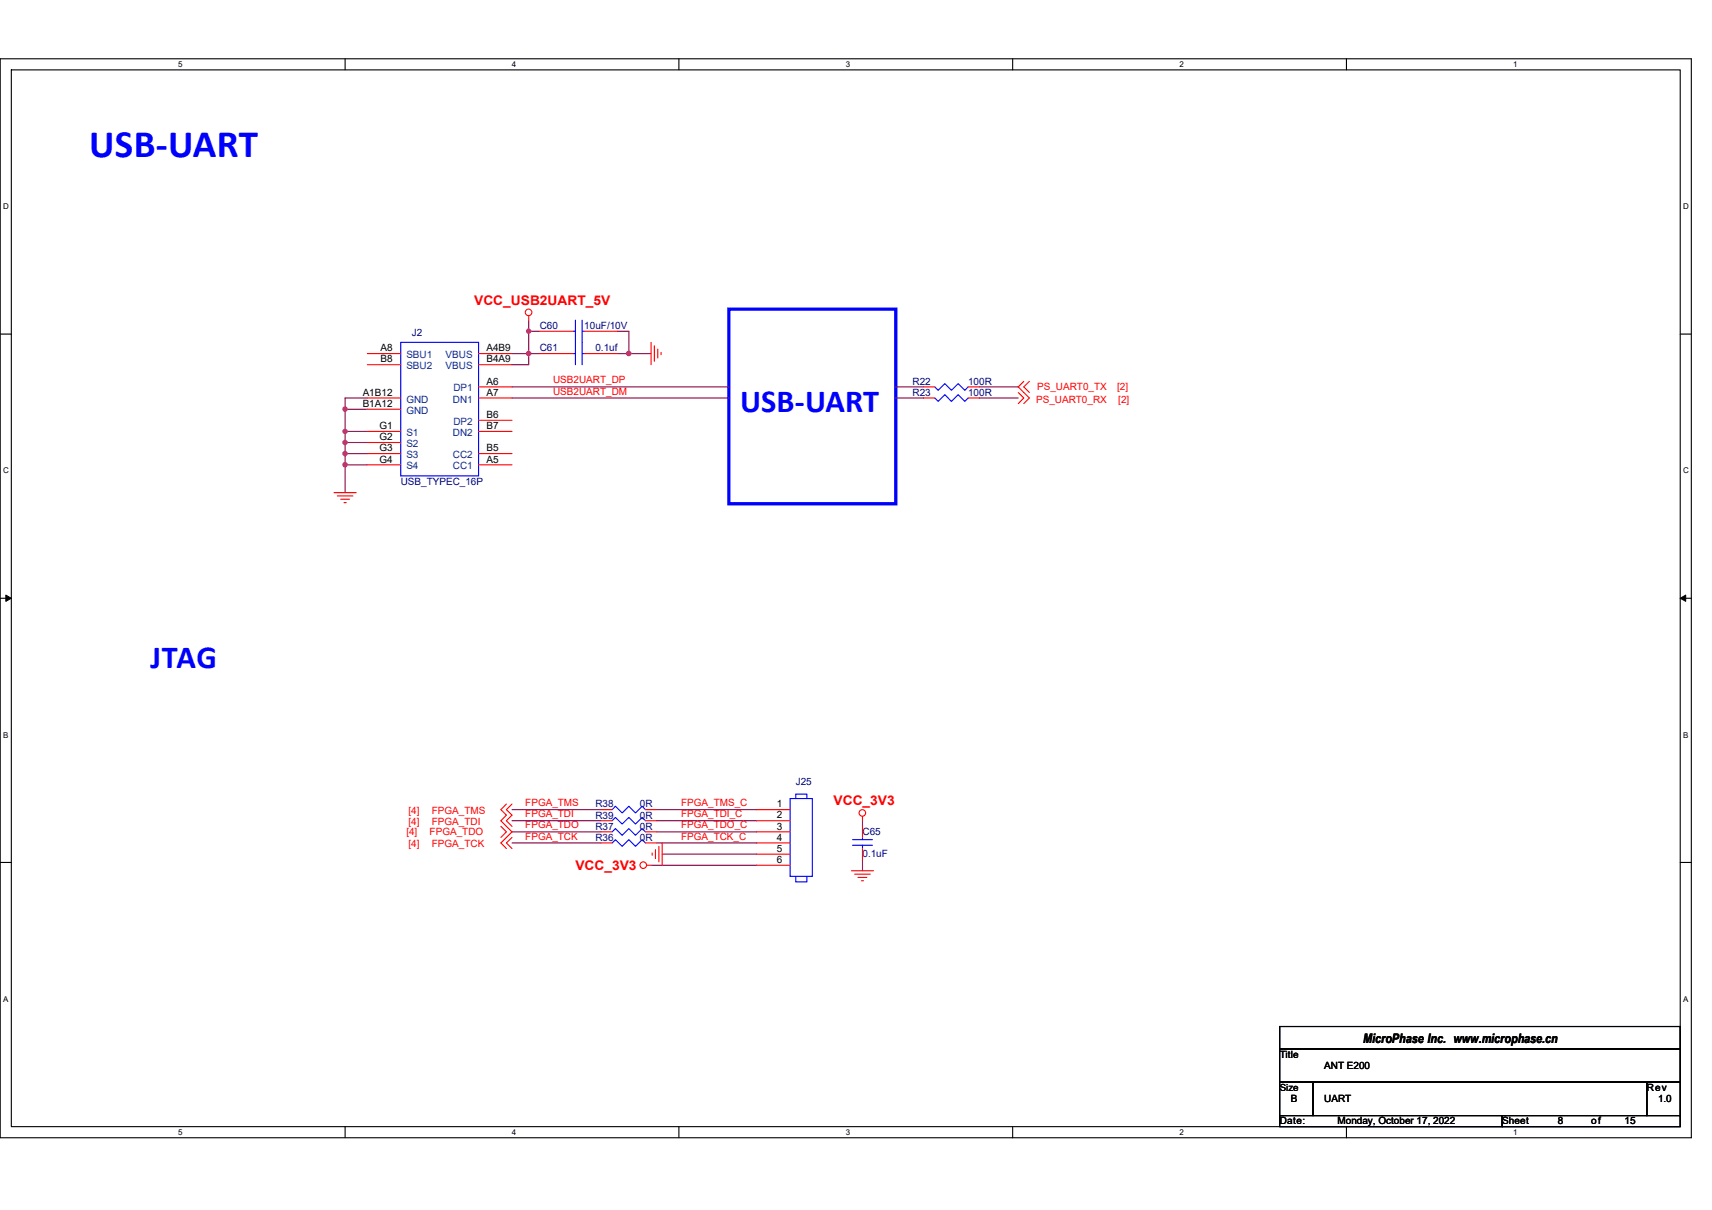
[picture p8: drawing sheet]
<svg xmlns="http://www.w3.org/2000/svg" width="297mm" height="210mm" viewBox="0 0 297 210" stroke-linecap="round" stroke-linejoin="round" font-family="sans-serif">
<path d="M0 10.2h293.5v187.2h-293.5zM2 12.1h289.5v183.4h-289.5z" fill="none" stroke="#000" stroke-width=".19"/>
<g fill="#fff">
<path d="M30.9 10.4h.8v1.6h-.8z"/>
<path d="M30.9 195.7h.8v1.6h-.8z"/>
</g>
<path d="M59.9 10.2v1.9M59.9 195.5v1.9" fill="none" stroke="#000" stroke-width=".19"/>
<g fill="#fff">
<path d="M88.8 10.4h.8v1.6h-.8z"/>
<path d="M88.8 195.7h.8v1.6h-.8z"/>
</g>
<path d="M117.8 10.2v1.9M117.8 195.5v1.9" fill="none" stroke="#000" stroke-width=".19"/>
<g fill="#fff">
<path d="M146.7 10.4h.8v1.6h-.8z"/>
<path d="M146.7 195.7h.8v1.6h-.8z"/>
</g>
<path d="M175.7 10.2v1.9M175.7 195.5v1.9" fill="none" stroke="#000" stroke-width=".19"/>
<g fill="#fff">
<path d="M204.7 10.4h.7v1.6h-.7z"/>
<path d="M204.7 195.7h.7v1.6h-.7z"/>
</g>
<path d="M233.6 10.2v1.9M233.6 195.5v1.9" fill="none" stroke="#000" stroke-width=".19"/>
<g fill="#fff">
<path d="M262.6 10.4h.7v1.6h-.7z"/>
<path d="M262.6 195.7h.7v1.6h-.7z"/>
<path d="M.5 35.1h1v1.5h-1z"/>
<path d="M292 35.1h1v1.5h-1z"/>
<path d="M.5 80.9h1v1.5h-1z"/>
<path d="M292 80.9h1v1.5h-1z"/>
</g>
<path d="M0 58h2M291.5 58h2" fill="none" stroke="#000" stroke-width=".19"/>
<g fill="#fff">
<path d="M.5 126.7h.9v1.6h-.9z"/>
<path d="M292 126.7h.9v1.6h-.9z"/>
</g>
<path d="M0 103.8h2M291.5 103.8h2" fill="none" stroke="#000" stroke-width=".19"/>
<path d="M1 103.3l1 .5-1 .6zM291.5 103.8l1-.5v1.1z" fill="#000" stroke="#000" stroke-width=".17"/>
<g fill="#fff">
<path d="M.5 172.6h.9v1.5h-.9z"/>
<path d="M292 172.6h.9v1.5h-.9z"/>
</g>
<path d="M0 149.7h2M291.5 149.7h2M222 178.1h69.5v3.9h-69.5zM222 182h69.5v5.8h-69.5zM222 187.8h5.8v5.8h-5.8zM222 193.6h38.6v1.9h-38.6zM227.8 187.8h57.9v5.8h-57.9zM260.6 193.6h30.9v1.9h-30.9zM285.7 187.8h5.8v5.8h-5.8z" fill="none" stroke="#000" stroke-width=".19"/>
<path d="M126.5 53.6h28.9v33.8h-28.9z" fill="none" stroke="#00f" stroke-width=".57"/>
<g fill="none" stroke="#800040" stroke-width=".19">
<path d="M91.7 57.5h2M91.7 55.6v1.9M91.7 57.5v5.8h-2.9M107.2 57.5h1.9v3.9M59.9 71h3.8M59.9 71v3.9M59.9 74.9h3.8M59.9 76.8h3.8M59.9 78.7h3.8M59.9 74.9v1.9M59.9 76.8v1.9M59.9 78.7v2"/>
<path d="M63.7 69.1h-3.8v1.9M88.8 61.4h4.9M88.8 67.1h37.7M88.8 69.1h37.7M107.2 61.4h1.9M109.1 61.4h3.9M155.4 67.1h4.8M155.4 69.1h4.8M169.9 67.1h6.8M169.9 69.1h6.8M59.9 80.7h3.8M59.9 80.7v4.8"/>
<path d="M88.8 146.3h15.5M88.8 144.4h15.5M88.8 142.4h15.5M88.8 140.5h15.5M113 150.2h18.3M113.9 142.4h17.4M113.9 144.4h17.4M113.9 146.3h17.4M113.9 140.5h17.4M114.9 148.2h16.4M149.6 149.2v1.9M149.6 142.4v1"/>
</g>
<g fill="#f0f" stroke="#f0f" stroke-width=".19">
<circle cx="91.7" cy="61.3" r=".38"/>
<circle cx="91.7" cy="57.5" r=".38"/>
<circle cx="109.1" cy="61.3" r=".38"/>
<circle cx="59.9" cy="71" r=".38"/>
<circle cx="59.9" cy="74.9" r=".38"/>
<circle cx="59.9" cy="76.8" r=".38"/>
<circle cx="59.9" cy="78.7" r=".38"/>
<circle cx="59.9" cy="80.6" r=".38"/>
</g>
<g fill="none" stroke="#f00" stroke-width=".19">
<path d="M91.7 54.8v.8M93.7 57.5h5.8M101.4 57.5h5.8M113 59.4v3.9M63.7 69.1h5.8M63.7 61.4h5.8M63.7 71h5.8M63.7 63.3h5.8M63.7 74.9h5.8M63.7 76.8h5.8M63.7 78.7h5.8M83 61.4h5.8"/>
<path d="M83 67.1h5.8M83 69.1h5.8M83 63.3h5.8M83 78.7h5.8M83 72.9h5.8M83 74.9h5.8M93.7 61.4h5.8M101.4 61.4h5.8M113.5 60v2.7M114.1 60.6v1.5M114.7 61.2v.4M160.2 67.1h2"/>
<path d="M160.2 69.1h2M168 67.1h1.9M168 69.1h1.9M176.7 68.1l.9 1-.9 .9M177.6 66.2l-.9 .9 1.9 2-1 .9M178.6 66.2l-1 .9 1 1M58 85.5h3.8M58.5 86.1h2.7M59.1 86.6h1.5M59.7 87.2h.4M63.7 80.7h5.8M83 80.7h5.8"/>
<path d="M87.9 139.5l-1 1 1 1-1 .9 1.9 2-1.9 1.9 1 1M88.8 139.5l-.9 1 .9 1-.9 .9 .9 1M86.9 143.4l1 1-1 .9M88.8 145.3l-.9 1 .9 1M104.3 142.4h1.9M104.3 140.5h1.9M104.3 146.3h1.9M104.3 144.4h1.9M112 142.4h1.9M112 140.5h1.9M112 146.3h1.9M112 144.4h1.9"/>
<path d="M112.2 150.2h.8M113.2 148v.4M113.7 147.4v1.6M114.3 146.9v2.7M114.9 146.3v3.9M131.3 140.5h5.8M131.3 142.4h5.8M131.3 144.4h5.8M131.3 146.3h5.8M131.3 148.2h5.8M131.3 150.2h5.8M147.7 151.1h3.9"/>
<path d="M148.3 151.7h2.7M148.9 152.3h1.5M149.5 152.8h.3M149.6 141.7v.7M149.6 143.4v1.9M149.6 147.3v1.9"/>
<circle cx="91.7" cy="54.2" r=".57"/>
<circle cx="111.6" cy="150.1" r=".57"/>
<circle cx="149.6" cy="141.1" r=".57"/>
</g>
<g fill="none" stroke="#00f" stroke-width=".19">
<path d="M69.5 59.4h13.5v23.2h-13.5zM99.5 57.5h.3M99.8 55.6v7.7M101 55.6v7.7M101 57.5h.4M99.5 61.4h.3M101 61.4h.4M162.2 67.1l.6 .6 1.1-1.1 1.2 1.1 1.1-1.1 1.2 1.1 .6-.6M162.2 69.1l.6 .6 1.1-1.2 1.2 1.2 1.1-1.2 1.2 1.2 .6-.6M137.1 138.6h3.8v13.5h-3.8zM138.1 138.6v-.8h1.9v.8M106.2 142.4l.6-.5 1.1 1.1 1.2-1.1 1.2 1.1 1.1-1.1 .6 .5"/>
<path d="M106.2 140.5l.6-.6 1.1 1.2 1.2-1.2 1.2 1.2 1.1-1.2 .6 .6M106.2 146.3l.6-.6 1.1 1.2 1.2-1.2 1.2 1.2 1.1-1.2 .6 .6M106.2 144.4l.6-.6 1.1 1.1 1.2-1.1 1.2 1.1 1.1-1.1 .6 .6M138.1 152.1v1h1.9v-1M147.9 146.7h3.5M147.9 145.7h3.5M149.6 145.3v.4M149.6 146.7v.6"/>
</g>
<text font-size="6.8" fill="#00f" x="15.5" y="27.2">USB‐UART</text>
<g font-size="5.6" fill="#00f">
<text x="128.4" y="71.5">USB‐UART</text>
<text x="26.1" y="115.9">JTAG</text>
</g>
<g font-size="2.3" fill="#f00">
<text x="82.3" y="52.9">VCC_USB2UART_5V</text>
<text x="144.6" y="139.7">VCC_3V3</text>
<text x="99.8" y="150.9">VCC_3V3</text>
</g>
<text font-size="2.3" x="236.5" y="181.1">MicroPhase Inc. www.microphase.cn</text>
<g font-size="1.7" fill="#000080">
<text x="71.5" y="58.3">J2</text>
<text x="93.7" y="57.1">C60</text>
<text x="101.4" y="57.1">10uF/10V</text>
<text x="93.7" y="61">C61</text>
<text x="103.3" y="61">0.1uf</text>
<text x="158.3" y="66.8">R22</text>
<text x="158.3" y="68.7">R23</text>
<text x="168" y="66.8">100R</text>
<text x="168" y="68.7">100R</text>
<text x="69.5" y="84.1">USB_TYPEC_16P</text>
<text x="138.1" y="136.2">J25</text>
<text x="103.3" y="142">R39</text>
<text x="103.3" y="140.1">R38</text>
<text x="103.3" y="144">R37</text>
<text x="111" y="142">0R</text>
<text x="111" y="140.1">0R</text>
<text x="111" y="144">0R</text>
<text x="103.3" y="145.9">R36</text>
<text x="111" y="145.9">0R</text>
<text x="149.6" y="144.9">C65</text>
<text x="149.6" y="148.8">0.1uF</text>
</g>
<g font-size="1.7">
<text x="66" y="61">A8</text>
<text x="66" y="62.9">B8</text>
<text x="84.4" y="61">A4B9</text>
<text x="84.4" y="62.9">B4A9</text>
<text x="62.9" y="68.7">A1B12</text>
<text x="62.9" y="70.6">B1A12</text>
<text x="84.4" y="66.7">A6</text>
<text x="84.4" y="68.7">A7</text>
<text x="65.8" y="74.5">G1</text>
<text x="65.8" y="76.4">G2</text>
<text x="84.4" y="72.5">B6</text>
<text x="84.4" y="74.5">B7</text>
<text x="65.8" y="78.3">G3</text>
<text x="65.8" y="80.3">G4</text>
<text x="84.4" y="80.3">A5</text>
<text x="84.4" y="78.3">B5</text>
<text x="134.8" y="140.1">1</text>
<text x="134.8" y="142">2</text>
<text x="134.8" y="144">3</text>
<text x="134.8" y="145.9">4</text>
<text x="134.8" y="147.8">5</text>
<text x="134.8" y="149.8">6</text>
<text x="222" y="183.6">Title</text>
<text x="229.8" y="185.5">ANT E200</text>
<text x="222" y="189.3">Size</text>
<text x="224" y="191.3">B</text>
<text x="229.8" y="191.3">UART</text>
<text x="285.7" y="189.3">Rev</text>
<text x="287.7" y="191.3">1.0</text>
<text x="222" y="195.1">Date:</text>
<text x="232.1" y="195.1">Monday, October 17, 2022</text>
<text x="260.6" y="195.1">Sheet</text>
<text x="270.3" y="195.1">8</text>
<text x="276.1" y="195.1">of</text>
<text x="281.9" y="195.1">15</text>
</g>
<g font-size="1.7" fill="#004080">
<text x="70.5" y="62.1">SBU1</text>
<text x="70.5" y="64.1">SBU2</text>
<text x="77.3" y="62.1">VBUS</text>
<text x="77.3" y="64.1">VBUS</text>
<text x="70.5" y="69.8">GND</text>
<text x="70.5" y="71.8">GND</text>
<text x="78.6" y="69.8">DN1</text>
<text x="78.7" y="67.9">DP1</text>
<text x="70.5" y="75.6">S1</text>
<text x="70.5" y="77.6">S2</text>
<text x="78.6" y="75.6">DN2</text>
<text x="78.7" y="73.7">DP2</text>
<text x="70.5" y="79.5">S3</text>
<text x="70.5" y="81.4">S4</text>
<text x="78.6" y="81.4">CC1</text>
<text x="78.6" y="79.5">CC2</text>
</g>
<g font-size="1.7" fill="#f00">
<text x="96" y="66.5">USB2UART_DP</text>
<text x="96" y="68.5">USB2UART_DM</text>
<text x="179.8" y="69.8">PS_UART0_RX</text>
<text x="180" y="67.7">PS_UART0_TX</text>
<text x="193.8" y="67.7">[2]</text>
<text x="194" y="69.8">[2]</text>
<text x="70.9" y="143.2">[4]</text>
<text x="70.9" y="141.3">[4]</text>
<text x="74.9" y="143.2">FPGA_TDI</text>
<text x="74.9" y="141.3">FPGA_TMS</text>
<text x="91.1" y="143.8">FPGA_TDO</text>
<text x="91.1" y="141.8">FPGA_TDI</text>
<text x="91.1" y="139.9">FPGA_TMS</text>
<text x="118.2" y="139.9">FPGA_TMS_C</text>
<text x="118.2" y="141.8">FPGA_TDI_C</text>
<text x="118.2" y="143.8">FPGA_TDO_C</text>
<text x="70.5" y="144.9">[4]</text>
<text x="70.9" y="147.1">[4]</text>
<text x="74.5" y="144.9">FPGA_TDO</text>
<text x="74.9" y="147.1">FPGA_TCK</text>
<text x="91.1" y="145.7">FPGA_TCK</text>
<text x="118.2" y="145.7">FPGA_TCK_C</text>
</g>
<g font-size="1.4">
<text x="30.9" y="11.7">5</text>
<text x="88.8" y="11.7">4</text>
<text x="146.7" y="11.7">3</text>
<text x="204.7" y="11.7">2</text>
<text x="262.6" y="11.7">1</text>
<text x=".5" y="36.3">D</text>
<text x="292" y="36.3">D</text>
<text x=".5" y="82.1">C</text>
<text x="292" y="82.1">C</text>
<text x=".5" y="128">B</text>
<text x="292" y="128">B</text>
<text x=".5" y="173.8">A</text>
<text x="292" y="173.8">A</text>
<text x="30.9" y="197">5</text>
<text x="88.8" y="197">4</text>
<text x="146.7" y="197">3</text>
<text x="204.7" y="197">2</text>
<text x="262.6" y="197">1</text>
</g>
</svg>
